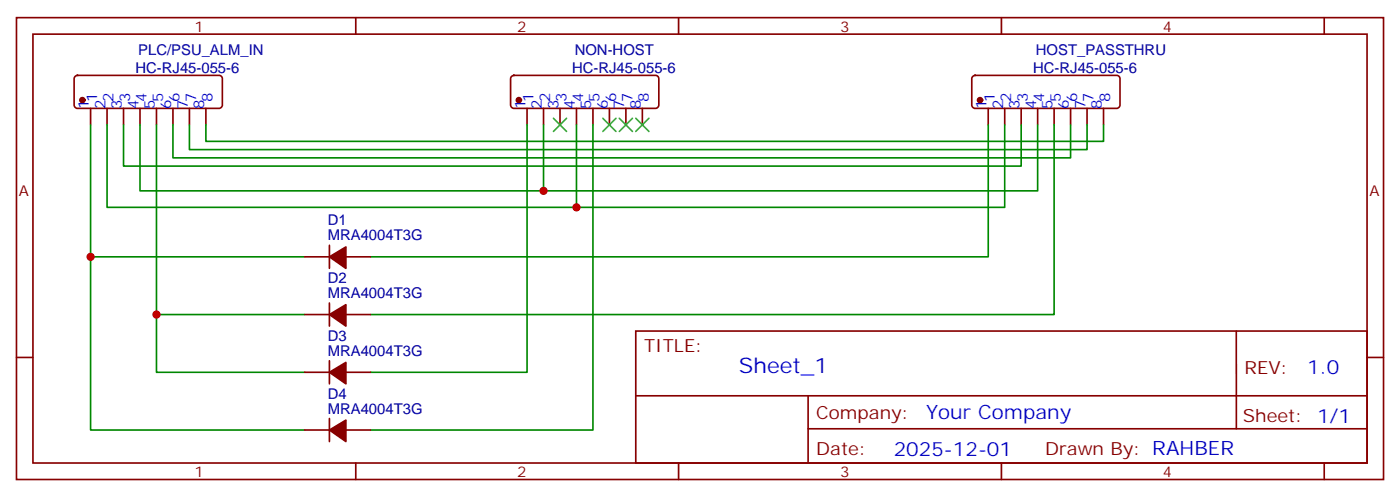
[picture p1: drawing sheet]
<svg xmlns="http://www.w3.org/2000/svg" width="300mm" height="106mm" viewBox="0 0 300 106" stroke-linecap="round" stroke-linejoin="round" font-family="sans-serif">
<g fill="none" stroke="#870000" stroke-width=".35">
<path d="M3.5 3.8h292.8v98.8h-292.8zM7.1 7.3h285.7v91.7h-285.7zM16.1 16.3l.5-.2h30.3a.71 .71 0 0 1 .7 .7v5.7a.76 .76 0 0 1-.7 .7h-30.3a.76 .76 0 0 1-.7-.7v-5.7zM76.2 3.8v3.5M109.6 16.3l.5-.2h30.3a.71 .71 0 0 1 .7 .7v5.7a.76 .76 0 0 1-.7 .7h-30.3a.76 .76 0 0 1-.7-.7v-5.7zM145.3 3.8v3.5M208.4 16.3l.4-.2h30.4a.71 .71 0 0 1 .7 .7v5.7a.76 .76 0 0 1-.7 .7h-30.4a.76 .76 0 0 1-.7-.7v-5.7zM214.5 3.8v3.5M283.6 3.8v3.5M19.4 23.2v3.5M22.9 23.2v3.5M26.5 23.2v3.5"/>
<path d="M30 23.2v3.5M33.5 23.2v3.5M37 23.2v3.5M40.6 23.2v3.5M44.1 23.2v3.5M112.9 23.2v3.5M116.4 23.2v3.5M119.9 23.2v3.5M123.5 23.2v3.5M127 23.2v3.5M130.5 23.2v3.5M134.1 23.2v3.5"/>
<path d="M137.6 23.2v3.5M211.7 23.2v3.5M215.2 23.2v3.5M218.7 23.2v3.5M222.2 23.2v3.5M225.8 23.2v3.5M229.3 23.2v3.5M232.8 23.2v3.5M236.4 23.2v3.5M65.3 54.9h5.3M70.6 52.5v4.9M74.1 54.9h5.3"/>
<path d="M3.5 76.4h3.6M65.3 67.3h5.3M65.3 79.6h5.3M70.6 64.8v4.9M70.6 77.2v4.9M74.1 67.3h5.3M74.1 79.6h5.3M136.2 70.8h156.6v28.2h-156.6zM264.8 70.8v20.9M292.8 76.4h3.5M65.3 92h5.3M70.6 89.5v4.9"/>
<path d="M74.1 92h5.3M76.2 99v3.6M136.2 84.6h156.5M145.3 99v3.6M173.1 91.7h119.6M173.1 84.6v14.2M214.5 99v3.6M283.6 99v3.6"/>
</g>
<g fill="#870000" stroke="#870000" stroke-width=".35">
<path d="M70.6 54.9l3.5-2.1v4.6z"/>
<path d="M70.6 67.3l3.5-2.1v4.5z"/>
<path d="M70.6 79.6l3.5-2.1v4.6z"/>
<path d="M70.6 92l3.5-2.1v4.5z"/>
<circle cx="17.6" cy="21.4" r=".53"/>
<circle cx="111.1" cy="21.4" r=".53"/>
<circle cx="209.9" cy="21.4" r=".53"/>
</g>
<g fill="none" stroke="#008700" stroke-width=".35">
<path d="M19.4 26.7v28.2h45.9M22.9 26.7v17.6h100.6M26.5 26.7v8.8h192.2v-8.8M30 26.7v14.1h86.4v-14.1M33.5 26.7v40.6h31.8M37 26.7v7.1h192.3v-7.1M40.6 26.7v5.3h192.2v-5.3M44.1 26.7v3.5h192.3v-3.5M112.9 26.7v52.9h-33.5M123.5 26.7v17.6h91.7v-17.6M127 26.7v65.3h-47.6M211.7 26.7v28.2h-132.3"/>
<path d="M222.2 26.7v14.1h-105.8M225.8 26.7v40.6h-146.4M19.4 54.9v37.1h45.9M33.5 67.3v12.3h31.8"/>
</g>
<path d="M118.5 25.3l2.9 2.8M121.4 25.3l-2.9 2.8M129.1 25.3l2.8 2.8M131.9 25.3l-2.8 2.8M132.6 25.3l2.9 2.8M135.5 25.3l-2.9 2.8M136.2 25.3l2.8 2.8M139 25.3l-2.8 2.8" fill="none" stroke="#3c3" stroke-width=".35"/>
<g fill="#c00">
<circle cx="123.5" cy="44.3" r=".88"/>
<circle cx="19.4" cy="54.9" r=".88"/>
<circle cx="33.5" cy="67.3" r=".88"/>
<circle cx="116.4" cy="40.8" r=".88"/>
</g>
<text font-size="4.6" fill="#00f" x="158.3" y="79.8">Sheet_1</text>
<g font-size="4.2" fill="#00f">
<text x="280" y="80.1">1.0</text>
<text x="198.3" y="89.6">Your Company</text>
<text x="191.4" y="97.4">2025-12-01</text>
</g>
<g font-size="3.9" fill="#800">
<text x="137.9" y="75.4">TITLE:</text>
<text x="266.6" y="80.1">REV:</text>
<text x="174.8" y="89.6">Company:</text>
<text x="266.2" y="90.2">Sheet: 1/1</text>
<text x="174.8" y="97.3">Date:</text>
<text x="223.9" y="97.3">Drawn By: RAHBER</text>
</g>
<g font-size="3.2" fill="#000080">
<text x="29.6" y="11.8">PLC/PSU_ALM_IN</text>
<text x="123.1" y="11.8">NON-HOST</text>
<text x="221.9" y="11.8">HOST_PASSTHRU</text>
<text x="29" y="15.5">HC-RJ45-055-6</text>
<text x="122.5" y="15.5">HC-RJ45-055-6</text>
<text x="221.3" y="15.5">HC-RJ45-055-6</text>
<text x="70.2" y="51.4">MRA4004T3G</text>
<text x="70.2" y="48.2">D1</text>
<text x="70.2" y="63.7">MRA4004T3G</text>
<text x="70.2" y="60.6">D2</text>
<text x="70.2" y="76.1">MRA4004T3G</text>
<text x="70.2" y="72.9">D3</text>
<text x="70.2" y="88.4">MRA4004T3G</text>
<text x="70.2" y="85.3">D4</text>
</g>
<g font-size="3.2" fill="#800">
<text x="41.6" y="6.8">1</text>
<text x="110.8" y="6.8">2</text>
<text x="179.9" y="6.8">3</text>
<text x="249.1" y="6.8">4</text>
<text x="4.1" y="41.9">A</text>
<text x="293.3" y="41.9">A</text>
<text x="41.6" y="102">1</text>
<text x="110.8" y="102">2</text>
<text x="179.9" y="102">3</text>
<text x="249.1" y="102">4</text>
</g>
<g font-size="3.2" fill="#00f">
<text x="19" y="23.4" transform="rotate(-90 19 23.4)">1</text>
<text x="20.8" y="21.9" transform="rotate(-90 20.8 21.9)">1</text>
<text x="22.6" y="23.4" transform="rotate(-90 22.6 23.4)">2</text>
<text x="24.3" y="21.9" transform="rotate(-90 24.3 21.9)">2</text>
<text x="26.1" y="23.4" transform="rotate(-90 26.1 23.4)">3</text>
<text x="27.9" y="21.9" transform="rotate(-90 27.9 21.9)">3</text>
<text x="29.6" y="23.4" transform="rotate(-90 29.6 23.4)">4</text>
<text x="31.4" y="21.9" transform="rotate(-90 31.4 21.9)">4</text>
<text x="33.2" y="23.4" transform="rotate(-90 33.2 23.4)">5</text>
<text x="34.9" y="21.9" transform="rotate(-90 34.9 21.9)">5</text>
<text x="36.7" y="23.4" transform="rotate(-90 36.7 23.4)">6</text>
<text x="38.5" y="21.9" transform="rotate(-90 38.5 21.9)">6</text>
<text x="40.2" y="23.4" transform="rotate(-90 40.2 23.4)">7</text>
<text x="42" y="21.9" transform="rotate(-90 42 21.9)">7</text>
<text x="43.7" y="23.4" transform="rotate(-90 43.7 23.4)">8</text>
<text x="45.5" y="21.9" transform="rotate(-90 45.5 21.9)">8</text>
<text x="112.5" y="23.4" transform="rotate(-90 112.5 23.4)">1</text>
<text x="114.3" y="21.9" transform="rotate(-90 114.3 21.9)">1</text>
<text x="116.1" y="23.4" transform="rotate(-90 116.1 23.4)">2</text>
<text x="117.8" y="21.9" transform="rotate(-90 117.8 21.9)">2</text>
<text x="119.6" y="23.4" transform="rotate(-90 119.6 23.4)">3</text>
<text x="121.4" y="21.9" transform="rotate(-90 121.4 21.9)">3</text>
<text x="123.1" y="23.4" transform="rotate(-90 123.1 23.4)">4</text>
<text x="124.9" y="21.9" transform="rotate(-90 124.9 21.9)">4</text>
<text x="126.6" y="23.4" transform="rotate(-90 126.6 23.4)">5</text>
<text x="128.4" y="21.9" transform="rotate(-90 128.4 21.9)">5</text>
<text x="130.2" y="23.4" transform="rotate(-90 130.2 23.4)">6</text>
<text x="131.9" y="21.9" transform="rotate(-90 131.9 21.9)">6</text>
<text x="133.7" y="23.4" transform="rotate(-90 133.7 23.4)">7</text>
<text x="135.5" y="21.9" transform="rotate(-90 135.5 21.9)">7</text>
<text x="137.2" y="23.4" transform="rotate(-90 137.2 23.4)">8</text>
<text x="139" y="21.9" transform="rotate(-90 139 21.9)">8</text>
<text x="211.3" y="23.4" transform="rotate(-90 211.3 23.4)">1</text>
<text x="213.1" y="21.9" transform="rotate(-90 213.1 21.9)">1</text>
<text x="214.8" y="23.4" transform="rotate(-90 214.8 23.4)">2</text>
<text x="216.6" y="21.9" transform="rotate(-90 216.6 21.9)">2</text>
<text x="218.4" y="23.4" transform="rotate(-90 218.4 23.4)">3</text>
<text x="220.1" y="21.9" transform="rotate(-90 220.1 21.9)">3</text>
<text x="221.9" y="23.4" transform="rotate(-90 221.9 23.4)">4</text>
<text x="223.7" y="21.9" transform="rotate(-90 223.7 21.9)">4</text>
<text x="225.4" y="23.4" transform="rotate(-90 225.4 23.4)">5</text>
<text x="227.2" y="21.9" transform="rotate(-90 227.2 21.9)">5</text>
<text x="229" y="23.4" transform="rotate(-90 229 23.4)">6</text>
<text x="230.7" y="21.9" transform="rotate(-90 230.7 21.9)">6</text>
<text x="232.5" y="23.4" transform="rotate(-90 232.5 23.4)">7</text>
<text x="234.2" y="21.9" transform="rotate(-90 234.2 21.9)">7</text>
<text x="236" y="23.4" transform="rotate(-90 236 23.4)">8</text>
<text x="237.8" y="21.9" transform="rotate(-90 237.8 21.9)">8</text>
</g>
</svg>
